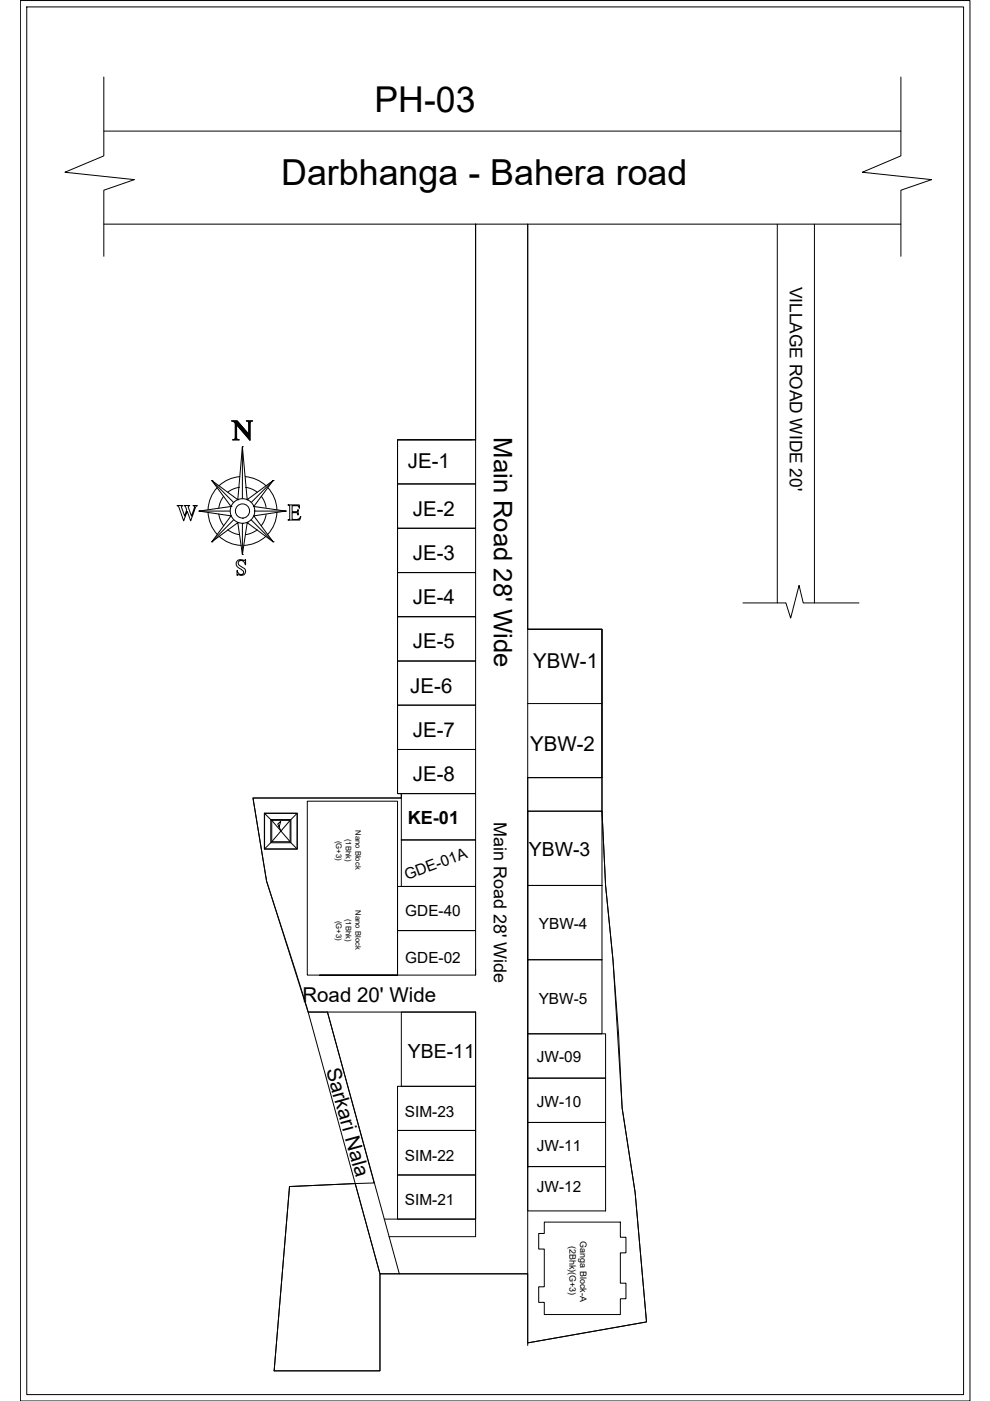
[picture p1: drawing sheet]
<svg xmlns="http://www.w3.org/2000/svg" width="210mm" height="297mm" viewBox="0 0 210 297" stroke-linecap="round" stroke-linejoin="round" font-family="sans-serif">
<!-- layer: 0 -->
<g fill="none" stroke="#000" stroke-width=".21">
<path d="M4.3 .1h201.4v296.9h-201.4zM5.7 1.5h198.6v294.2h-198.6zM22 16.3v16.7l-8.2 3.5 14.7 1.6-6.5 2.2v14M191 16.3v16.7l-8.2 3.5 14.7 1.6-6.5 2.2v14M22 27.8h169M22 47.5h78.8M100.8 47.5h11.1v85.9h15.7v38.6l.8 15.7 1.6 15.8 1.9 31.4 2.8 17.9 2.4 27.5-25.2 4.4v-14.6h-31.3v20.5h-22.5l3.3-39 17.9-.8-9.9-36.2h-4.1l-8.8-27.8-2.9-17.6h31.5v-.9h-.8v-75.1h16.5zM100.8 47.5v45.7M164.8 47.5v80.3M172.7 47.5v80.3M191 47.5h-79.1v85.9h15.7v31.5h-15.7v7.1h15.7v-7.1M51.4 94.7l1 11.2 5.5-4-4.1 5.5 6.8 1-6.8 1 4.1 5.5-5.5-4.1-1 6.7-1-6.7-5.5 4.1 4.1-5.5-6.8-1 6.8-1-4.1-5.5 5.5 4z"/>
<path d="M51.4 94.7v11M84.3 93.2h16.5v9.4h-16.5zM84.3 93.2h15.7M37.5 107.2h1.2l-.3 .3 .8 1.9 .4-1.3-.3-.8-.3-.1h1.2l-.3 .1v.3l.7 1.8 .6-1.8v-.3l-.3-.1h.9l-.4 .4-1 2.8-.7-2-.8 2-1-3zM42.2 108.4h.1M42.2 108.4h6.6M44.9 114.9h.1M44.9 101.9h.1M44.9 101.9l4.6 4.6M49 107.4h.1M49.5 110.2l-4.6 4.7M50.4 118.9a1.71 1.71 0 0 1 1.5-.1l.2-.1-.1 1a.76 .76 0 0 0-.6-.8 .76 .76 0 0 0-.9 .6l.1 .2 .5 .4a1.15 1.15 0 0 1 1 1.1 1.05 1.05 0 0 1-1.6 .7l-.3 .1 .1-1.1a.68 .68 0 0 0 .5 .9 .68 .68 0 0 0 .8-.5l-.4-.5a1.27 1.27 0 0 1-1-1.7z"/>
<path d="M50.4 110.8h.1M50.4 105.9h.1M51.4 117.5h.1M51.4 111h.1M51.4 109.9h.1M51.4 111v6.5M52.4 110.8h.1M52.4 105.9h.1M53.3 110.2l4.6 4.7M53.8 109.4h.1M53.8 107.4h.1M54 108.4h6.6"/>
<path d="M57.9 114.9h.1M57.9 101.9h.1M57.9 101.9l-4.6 4.6M60.6 108.4h.1M61 107h2.5v.8a.62 .62 0 0 0-.8-.6h-.8v1.3h1l.3-.5v1.2l-.1-.4-1.2-.1v1.4h1.3l.6-.6-.3 .8h-2.5l.4-.2v-2.8zM84.3 102.6h16.5v9.4h-16.5zM84.3 112h16.5v9.4h-16.5zM84.3 121.4h16.5v9.4h-16.5zM84.3 130.8h16.5v9.4h-16.5zM111.9 133.4h15.7v31.5h-15.7zM157.5 127.8h9.1l1 3.2 1.8-6.9 .9 3.7h11.8M84.3 140.2h16.5v9.3h-16.5z"/>
<path d="M84.3 149.5h16.5v9.4h-16.5zM84.3 158.9h16.5v9.4h-16.5zM111.9 149.2h15.7M56 172.4h7v7.6h-7zM56.1 172.5h6.9v7.5h-6.9zM56.1 172.5l1.3 1.3h4.3v4.9h-4.3v-4.9M57.4 178.7l-1.3 1.3M57.6 173.9h3.9v4.6h-3.9zM57.6 173.9l3.9 4.6M59.2 175.3l.3-1.2-.6 .6 .7 1.5M61.5 173.9l-3.9 4.6M61.7 178.7l1.3 1.3"/>
<path d="M63 172.5l-1.3 1.3M85.1 168.3h15.7v9.8h-15.7zM85.1 178.1h15.7v9.8h-15.7zM85.1 169.2h-31.5l2.9 17.6 8.5 26.6 15.6 56.7h31.3M111.9 172v113.3M111.9 172h15.7v15.7h-15.7zM111.9 164.9v82.6M127.6 172l.8 15.7 1.6 15.8 1.1 15.7 .8 15.7 2.8 17.9 2.4 27.5-25.2 4.4M84.3 187.9h16.5v9.4h-16.5zM84.3 197.3h16.5v9.4h-16.5zM111.9 187.7h15.7v15.8h-15.7zM65.3 214.6h35.5v43.9h-19.4"/>
<path d="M67.8 206.7h16.5v-36.8h-19.1v36.8h19.1M69.4 214.6l15.3 55.5M85.1 214.6h15.7v15.7h-15.7zM100.8 205.6v1.1M111.9 203.5h15.7v15.7h-15.7zM111.9 219.2h16.5v9.4h-16.5zM84.3 230.3h16.5v9.4h-16.5zM84.3 239.7h16.5v9.4h-16.5zM111.9 228.6h16.5v9.4h-16.5zM111.9 238h16.5v9.3h-16.5zM61.4 251.6l13.9-.7 5.3 19.2v20.5h-22.5zM84.3 249.1h16.5v9.4h-16.5z"/>
<path d="M100.8 258.5v3.7h-18.3M111.9 247.3h16.5v9.4h-16.5zM115.4 259.1h16.1v3.2h1.2v3.3h-1.2v6.5h1.2v3.3h-1.2v3.3h-16.1v-2.6h-1.2v-3.3h1.2v-8h-1.2v-3.3h1.2z"/>
<circle cx="51.4" cy="108.3" r="2.6"/>
<circle cx="51.4" cy="108.3" r="1.5"/>
</g>
<!-- layer: WARDROBE -->
<g fill="none" stroke="#000" stroke-width=".21">
<path d="M44.1 108.6l.4 2.2 .7 1.3 .9 1.2M46.1 103.4l-.9 1.2-.7 1.3-.4 2.2M46.4 109l.2 1 .8 1.5M46.5 113.7l1.1 .9 1.4 .6 2.1 .4M47.4 105.2l-.8 1.5-.2 1M48.3 112.3l.9 .6 1.6 .5M50.8 103.3l-1.6 .5-.9 .6M50.8 101.1l-1.3 .2-1.3 .5-1.7 1.2M52 101.1l1.4 .2 1.3 .5 1.7 1.2M52 103.3l1.6 .5 .9 .6M54.5 112.3l-.9 .6-1.6 .5M55.4 105.2l.8 1.4 .2 1"/>
<path d="M56.4 113.7l-1.2 .9-1.3 .6-2.2 .4M56.4 109.1l-.2 1-.8 1.4M56.8 103.4l.9 1.2 .6 1.3 .4 2.2M58.7 108.6l-.4 2.2-.6 1.3-.9 1.2"/>
</g>
<text font-size="7.9" x="48" y="94.5">N</text>
<g font-size="7.6">
<text x="79.4" y="23.7">PH-03</text>
<text x="59.6" y="39.3">Darbhanga - Bahera road</text>
</g>
<text font-size="5.4" x="104.7" y="92.7" transform="rotate(90 104.7 92.7)">Main Road 28' Wide</text>
<g font-size="4.3">
<text x="86.5" y="99.2">JE-1</text>
<text x="87.5" y="109.3">JE-2</text>
<text x="87.5" y="118.7">JE-3</text>
<text x="87.5" y="128.1">JE-4</text>
<text x="87.5" y="137.4">JE-5</text>
<text x="113.1" y="141.6">YBW-1</text>
<text x="87" y="146.9">JE-6</text>
<text x="87.5" y="156.2">JE-7</text>
<text x="112.4" y="159.3">YBW-2</text>
<text x="87.5" y="165.6">JE-8</text>
<text x="64.1" y="212.4">Road 20' Wide</text>
<text x="69.1" y="226.8" transform="rotate(74 69.1 226.8)">Sarkari Nala</text>
</g>
<g font-size="4.1">
<text x="112.1" y="181.4">YBW-3</text>
<text x="86.5" y="224.3">YBE-11</text>
</g>
<g font-size="3.8">
<text x="86.4" y="174.7">KE-01</text>
<text x="104.7" y="174.3" transform="rotate(90 104.7 174.3)">Main Road 28' Wide</text>
</g>
<text font-size="3.7" x="167.4" y="60.8" transform="rotate(90 167.4 60.8)">VILLAGE ROAD WIDE 20'</text>
<g font-size="3.3">
<text x="86.2" y="186.6" transform="rotate(-20 86.2 186.6)">GDE-01A</text>
<text x="85.9" y="194.3">GDE-40</text>
<text x="114.3" y="197">YBW-4</text>
<text x="85.9" y="204.2">GDE-02</text>
<text x="114.2" y="213">YBW-5</text>
<text x="113.8" y="225.2">JW-09</text>
<text x="85.9" y="236.8">SIM-23</text>
<text x="113.8" y="234.8">JW-10</text>
<text x="113.8" y="244">JW-11</text>
<text x="85.9" y="246.2">SIM-22</text>
<text x="85.9" y="255.5">SIM-21</text>
<text x="113.8" y="252.7">JW-12</text>
</g>
<g font-size="1.9">
<text x="123" y="263.2" transform="rotate(90 123 263.2)">Ganga Block-A</text>
<text x="120.7" y="264.1" transform="rotate(90 120.7 264.1)">(2Bhk)(G+3)</text>
</g>
<g font-size="1.6">
<text x="71.2" y="178.2" transform="rotate(90 71.2 178.2)">(G+3)</text>
<text x="73.3" y="177.9" transform="rotate(90 73.3 177.9)">(1Bhk)</text>
<text x="75.4" y="176" transform="rotate(90 75.4 176)">Nano Block</text>
<text x="71.2" y="195.2" transform="rotate(90 71.2 195.2)">(G+3)</text>
<text x="73.3" y="194.8" transform="rotate(90 73.3 194.8)">(1Bhk)</text>
<text x="75.4" y="193" transform="rotate(90 75.4 193)">Nano Block</text>
</g>
</svg>
